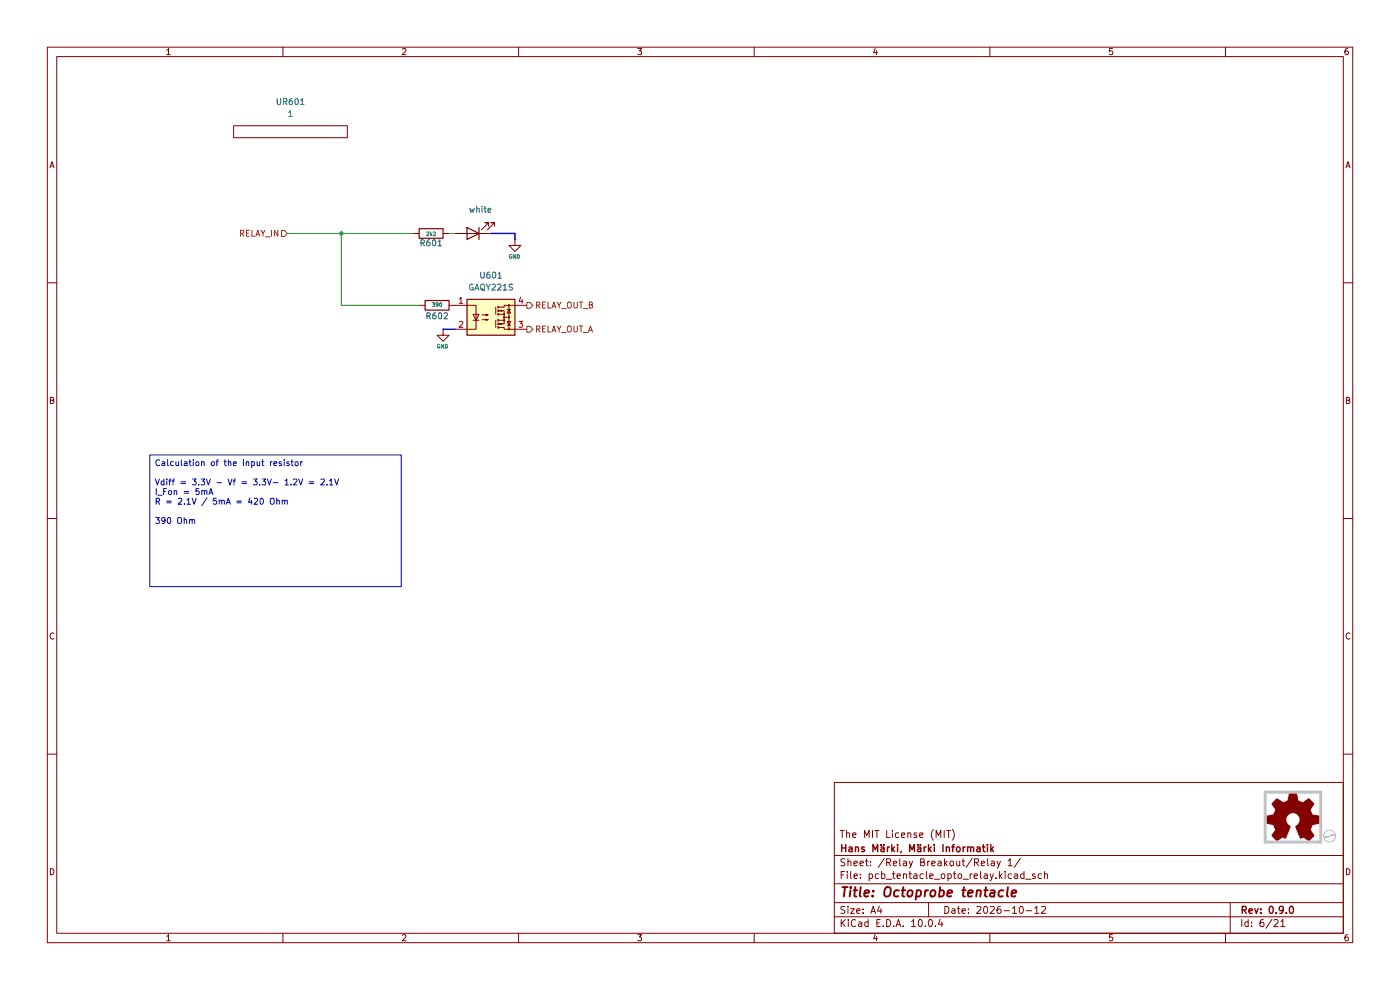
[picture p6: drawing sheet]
(kicad_sch
 (version 20260306)
 (generator "eeschema")
 (generator_version "10.0")
 (paper "A4")
 (title_block
  (title "Octoprobe tentacle")
  (date "2026-10-12")
  (rev "0.9.0")
  (company "Hans Märki, Märki Informatik")
  (comment 1 "The MIT License (MIT)"))
 (lib_symbols
  (symbol "00_project_library:LED WHITE"
   (pin_numbers (hide yes))
   (pin_names
    (offset 1.016) (hide yes)) (exclude_from_sim no) (in_bom yes) (on_board yes)
   (in_pos_files yes)
   (duplicate_pin_numbers_are_jumpers no)
   (property "Reference" "D" (at 0 2.54 0) (show_name no) (do_not_autoplace no) (effects (font (size 1.27 1.27))))
   (property "Value" "LED WHITE" (at 0 -2.54 0) (show_name no) (do_not_autoplace no) (effects (font (size 1.27 1.27))))
   (property "Footprint" "LED_SMD:LED_0805_2012Metric" (at 0 0 0) (show_name no) (do_not_autoplace no) (hide yes) (effects (font (size 1.27 1.27))))
   (property "Datasheet" "" (at 0 0 0) (show_name no) (do_not_autoplace no) (hide yes) (effects (font (size 1.27 1.27))))
   (property "Description" "Light emitting diode" (at 0 0 0) (show_name no) (do_not_autoplace no) (hide yes) (effects (font (size 1.27 1.27))))
   (property "JLC" "C34499" (at 0 0 0) (show_name no) (do_not_autoplace no) (hide yes) (effects (font (size 1.27 1.27))))
   (symbol "LED WHITE_0_1"
    (polyline (pts (xy -3.048 -0.762) (xy -4.572 -2.286) (xy -3.81 -2.286) (xy -4.572 -2.286) (xy -4.572 -1.524)) (stroke (width 0) (type default)) (fill (type none)))
    (polyline (pts (xy -1.778 -0.762) (xy -3.302 -2.286) (xy -2.54 -2.286) (xy -3.302 -2.286) (xy -3.302 -1.524)) (stroke (width 0) (type default)) (fill (type none)))
    (polyline (pts (xy -1.27 0) (xy 1.27 0)) (stroke (width 0) (type default)) (fill (type none)))
    (polyline (pts (xy -1.27 -1.27) (xy -1.27 1.27)) (stroke (width 0.254) (type default)) (fill (type none)))
    (polyline (pts (xy 1.27 -1.27) (xy 1.27 1.27) (xy -1.27 0) (xy 1.27 -1.27)) (stroke (width 0.254) (type default)) (fill (type none))))
   (symbol "LED WHITE_1_1"
    (pin passive line (at -3.81 0 0) (length 2.54) (name "K" (effects (font (size 1.27 1.27)))) (number "1" (effects (font (size 1.27 1.27)))))
    (pin passive line (at 3.81 0 180) (length 2.54) (name "A" (effects (font (size 1.27 1.27)))) (number "2" (effects (font (size 1.27 1.27))))))
   (embedded_fonts no))
  (symbol "00_project_library:octoprobe_relay" (exclude_from_sim no) (in_bom no) (on_board yes)
   (in_pos_files yes)
   (duplicate_pin_numbers_are_jumpers no)
   (property "Reference" "UR" (at 0 0 0) (show_name no) (do_not_autoplace no) (effects (font (size 1.27 1.27))))
   (property "Value" "42" (at 0 0 0) (show_name no) (do_not_autoplace no) (effects (font (size 1.27 1.27))))
   (property "Footprint" "00_project_library:octoprobe_relay" (at 0 0 0) (show_name no) (do_not_autoplace no) (hide yes) (effects (font (size 1.27 1.27))))
   (property "Datasheet" "" (at 0 0 0) (show_name no) (do_not_autoplace no) (hide yes) (effects (font (size 1.27 1.27))))
   (property "Description" "" (at 0 0 0) (show_name no) (do_not_autoplace no) (hide yes) (effects (font (size 1.27 1.27))))
   (symbol "octoprobe_relay_0_1"
    (rectangle (start -1.27 1.27) (end 22.86 -1.27) (stroke (width 0) (type default)) (fill (type none))))
   (embedded_fonts no))
  (symbol "Device:R"
   (pin_numbers (hide yes))
   (pin_names
    (offset 0)) (exclude_from_sim no) (in_bom yes) (on_board yes)
   (in_pos_files yes)
   (duplicate_pin_numbers_are_jumpers no)
   (property "Reference" "R" (at 2.032 0 90) (show_name no) (do_not_autoplace no) (effects (font (size 1.27 1.27))))
   (property "Value" "R" (at 0 0 90) (show_name no) (do_not_autoplace no) (effects (font (size 1.27 1.27))))
   (property "Footprint" "" (at -1.778 0 90) (show_name no) (do_not_autoplace no) (hide yes) (effects (font (size 1.27 1.27))))
   (property "Datasheet" "" (at 0 0 0) (show_name no) (do_not_autoplace no) (hide yes) (effects (font (size 1.27 1.27))))
   (property "Description" "Resistor" (at 0 0 0) (show_name no) (do_not_autoplace no) (hide yes) (effects (font (size 1.27 1.27))))
   (symbol "R_0_1"
    (rectangle (start -1.016 -2.54) (end 1.016 2.54) (stroke (width 0.254) (type default)) (fill (type none))))
   (symbol "R_1_1"
    (pin passive line (at 0 3.81 270) (length 1.27) (name "" (effects (font (size 1.27 1.27)))) (number "1" (effects (font (size 1.27 1.27)))))
    (pin passive line (at 0 -3.81 90) (length 1.27) (name "" (effects (font (size 1.27 1.27)))) (number "2" (effects (font (size 1.27 1.27))))))
   (embedded_fonts no))
  (symbol "Graphic:Logo_Open_Hardware_Small" (exclude_from_sim no) (in_bom no) (on_board no)
   (in_pos_files yes)
   (duplicate_pin_numbers_are_jumpers no)
   (property "Reference" "#SYM" (at 0 6.985 0) (show_name no) (do_not_autoplace no) (hide yes) (effects (font (size 1.27 1.27))))
   (property "Value" "Logo_Open_Hardware_Small" (at 0 -5.715 0) (show_name no) (do_not_autoplace no) (hide yes) (effects (font (size 1.27 1.27))))
   (property "Footprint" "" (at 0 0 0) (show_name no) (do_not_autoplace no) (hide yes) (effects (font (size 1.27 1.27))))
   (property "Datasheet" "" (at 0 0 0) (show_name no) (do_not_autoplace no) (hide yes) (effects (font (size 1.27 1.27))))
   (property "Description" "Open Hardware logo, small" (at 0 0 0) (show_name no) (do_not_autoplace no) (hide yes) (effects (font (size 1.27 1.27))))
   (property "Sim.Enable" "0" (at 0 0 0) (show_name no) (do_not_autoplace no) (hide yes) (effects (font (size 1.27 1.27))))
   (symbol "Logo_Open_Hardware_Small_0_1"
    (polyline (pts (xy 3.3528 -4.3434) (xy 3.302 -4.318) (xy 3.175 -4.2418) (xy 2.9972 -4.1148) (xy 2.7686 -3.9624) (xy 2.54 -3.81) (xy 2.3622 -3.7084) (xy 2.2352 -3.6068) (xy 2.1844 -3.5814) (xy 2.159 -3.6068) (xy 2.0574 -3.6576) (xy 1.905 -3.7338) (xy 1.8034 -3.7846) (xy 1.6764 -3.8354) (xy 1.6002 -3.8354) (xy 1.6002 -3.8354) (xy 1.5494 -3.7338) (xy 1.4732 -3.5306) (xy 1.3462 -3.302) (xy 1.2446 -3.0226) (xy 1.1176 -2.7178) (xy 0.9652 -2.413) (xy 0.8636 -2.1082) (xy 0.7366 -1.8288) (xy 0.6604 -1.6256) (xy 0.6096 -1.4732) (xy 0.5842 -1.397) (xy 0.5842 -1.397) (xy 0.6604 -1.3208) (xy 0.7874 -1.2446) (xy 1.0414 -1.016) (xy 1.2954 -0.6858) (xy 1.4478 -0.3302) (xy 1.524 0.0762) (xy 1.4732 0.4572) (xy 1.3208 0.8128) (xy 1.0668 1.143) (xy 0.762 1.3716) (xy 0.4064 1.524) (xy 0 1.5748) (xy -0.381 1.5494) (xy -0.7366 1.397) (xy -1.0668 1.143) (xy -1.2192 0.9906) (xy -1.397 0.6604) (xy -1.524 0.3048) (xy -1.524 0.2286) (xy -1.4986 -0.1778) (xy -1.397 -0.5334) (xy -1.1938 -0.8636) (xy -0.9144 -1.143) (xy -0.8636 -1.1684) (xy -0.7366 -1.27) (xy -0.635 -1.3462) (xy -0.5842 -1.397) (xy -1.0668 -2.5908) (xy -1.143 -2.794) (xy -1.2954 -3.1242) (xy -1.397 -3.4036) (xy -1.4986 -3.6322) (xy -1.5748 -3.7846) (xy -1.6002 -3.8354) (xy -1.6002 -3.8354) (xy -1.651 -3.8354) (xy -1.7272 -3.81) (xy -1.905 -3.7338) (xy -2.0066 -3.683) (xy -2.1336 -3.6068) (xy -2.2098 -3.5814) (xy -2.2606 -3.6068) (xy -2.3622 -3.683) (xy -2.54 -3.81) (xy -2.7686 -3.9624) (xy -2.9718 -4.0894) (xy -3.1496 -4.2164) (xy -3.302 -4.318) (xy -3.3528 -4.3434) (xy -3.3782 -4.3434) (xy -3.429 -4.318) (xy -3.5306 -4.2164) (xy -3.7084 -4.064) (xy -3.937 -3.8354) (xy -3.9624 -3.81) (xy -4.1656 -3.6068) (xy -4.318 -3.4544) (xy -4.4196 -3.3274) (xy -4.445 -3.2766) (xy -4.445 -3.2766) (xy -4.4196 -3.2258) (xy -4.318 -3.0734) (xy -4.2164 -2.8956) (xy -4.064 -2.667) (xy -3.6576 -2.0828) (xy -3.8862 -1.5494) (xy -3.937 -1.3716) (xy -4.0386 -1.1684) (xy -4.0894 -1.0414) (xy -4.1148 -0.9652) (xy -4.191 -0.9398) (xy -4.318 -0.9144) (xy -4.5466 -0.8636) (xy -4.8006 -0.8128) (xy -5.0546 -0.7874) (xy -5.2578 -0.7366) (xy -5.4356 -0.7112) (xy -5.5118 -0.6858) (xy -5.5118 -0.6858) (xy -5.5372 -0.635) (xy -5.5372 -0.5588) (xy -5.5372 -0.4318) (xy -5.5626 -0.2286) (xy -5.5626 0.0762) (xy -5.5626 0.127) (xy -5.5372 0.4064) (xy -5.5372 0.635) (xy -5.5372 0.762) (xy -5.5372 0.8382) (xy -5.5372 0.8382) (xy -5.461 0.8382) (xy -5.3086 0.889) (xy -5.08 0.9144) (xy -4.826 0.9652) (xy -4.8006 0.9906) (xy -4.5466 1.0414) (xy -4.318 1.0668) (xy -4.1656 1.1176) (xy -4.0894 1.143) (xy -4.0894 1.143) (xy -4.0386 1.2446) (xy -3.9624 1.4224) (xy -3.8608 1.6256) (xy -3.7846 1.8288) (xy -3.7084 2.0066) (xy -3.6576 2.159) (xy -3.6322 2.2098) (xy -3.6322 2.2098) (xy -3.683 2.286) (xy -3.7592 2.413) (xy -3.8862 2.5908) (xy -4.064 2.8194) (xy -4.064 2.8448) (xy -4.2164 3.0734) (xy -4.3434 3.2512) (xy -4.4196 3.3782) (xy -4.445 3.4544) (xy -4.445 3.4544) (xy -4.3942 3.5052) (xy -4.2926 3.6322) (xy -4.1148 3.81) (xy -3.937 4.0132) (xy -3.8608 4.064) (xy -3.6576 4.2926) (xy -3.5052 4.4196) (xy -3.4036 4.4958) (xy -3.3528 4.5212) (xy -3.3528 4.5212) (xy -3.302 4.4704) (xy -3.1496 4.3688) (xy -2.9718 4.2418) (xy -2.7432 4.0894) (xy -2.7178 4.0894) (xy -2.4892 3.937) (xy -2.3114 3.81) (xy -2.1844 3.7084) (xy -2.1336 3.683) (xy -2.1082 3.683) (xy -2.032 3.7084) (xy -1.8542 3.7592) (xy -1.6764 3.8354) (xy -1.4732 3.937) (xy -1.27 4.0132) (xy -1.143 4.064) (xy -1.0668 4.1148) (xy -1.0668 4.1148) (xy -1.0414 4.191) (xy -1.016 4.3434) (xy -0.9652 4.572) (xy -0.9144 4.8514) (xy -0.889 4.9022) (xy -0.8382 5.1562) (xy -0.8128 5.3848) (xy -0.7874 5.5372) (xy -0.762 5.588) (xy -0.7112 5.6134) (xy -0.5842 5.6134) (xy -0.4064 5.6134) (xy -0.1524 5.6134) (xy 0.0762 5.6134) (xy 0.3302 5.6134) (xy 0.5334 5.6134) (xy 0.6858 5.588) (xy 0.7366 5.588) (xy 0.7366 5.588) (xy 0.762 5.5118) (xy 0.8128 5.334) (xy 0.8382 5.1054) (xy 0.9144 4.826) (xy 0.9144 4.7752) (xy 0.9652 4.5212) (xy 1.016 4.2926) (xy 1.0414 4.1402) (xy 1.0668 4.0894) (xy 1.0668 4.0894) (xy 1.1938 4.0386) (xy 1.3716 3.9624) (xy 1.5748 3.8608) (xy 2.0828 3.6576) (xy 2.7178 4.0894) (xy 2.7686 4.1402) (xy 2.9972 4.2926) (xy 3.175 4.4196) (xy 3.302 4.4958) (xy 3.3782 4.5212) (xy 3.3782 4.5212) (xy 3.429 4.4704) (xy 3.556 4.3434) (xy 3.7338 4.191) (xy 3.9116 3.9878) (xy 4.064 3.8354) (xy 4.2418 3.6576) (xy 4.3434 3.556) (xy 4.4196 3.4798) (xy 4.4196 3.429) (xy 4.4196 3.4036) (xy 4.3942 3.3274) (xy 4.2926 3.2004) (xy 4.1656 2.9972) (xy 4.0132 2.794) (xy 3.8862 2.5908) (xy 3.7592 2.3876) (xy 3.6576 2.2352) (xy 3.6322 2.159) (xy 3.6322 2.1336) (xy 3.683 2.0066) (xy 3.7592 1.8288) (xy 3.8608 1.6002) (xy 4.064 1.1176) (xy 4.3942 1.0414) (xy 4.5974 1.016) (xy 4.8768 0.9652) (xy 5.1308 0.9144) (xy 5.5372 0.8382) (xy 5.5626 -0.6604) (xy 5.4864 -0.6858) (xy 5.4356 -0.6858) (xy 5.2832 -0.7366) (xy 5.0546 -0.762) (xy 4.8006 -0.8128) (xy 4.5974 -0.8636) (xy 4.3688 -0.9144) (xy 4.2164 -0.9398) (xy 4.1402 -0.9398) (xy 4.1148 -0.9652) (xy 4.064 -1.0668) (xy 3.9878 -1.2446) (xy 3.9116 -1.4478) (xy 3.81 -1.651) (xy 3.7338 -1.8542) (xy 3.683 -2.0066) (xy 3.6576 -2.0828) (xy 3.683 -2.1336) (xy 3.7846 -2.2606) (xy 3.8862 -2.4638) (xy 4.0386 -2.667) (xy 4.191 -2.8956) (xy 4.318 -3.0734) (xy 4.3942 -3.2004) (xy 4.445 -3.2766) (xy 4.4196 -3.3274) (xy 4.3434 -3.429) (xy 4.1656 -3.5814) (xy 3.937 -3.8354) (xy 3.8862 -3.8608) (xy 3.683 -4.064) (xy 3.5306 -4.2164) (xy 3.4036 -4.318) (xy 3.3528 -4.3434)) (stroke (width 0) (type default)) (fill (type outline))))
   (embedded_fonts no))
  (symbol "Relay_SolidState:TLP3123" (exclude_from_sim no) (in_bom yes) (on_board yes)
   (in_pos_files yes)
   (duplicate_pin_numbers_are_jumpers no)
   (property "Reference" "U" (at -5.08 5.08 0) (show_name no) (do_not_autoplace no) (effects (font (size 1.27 1.27)) (justify left)))
   (property "Value" "TLP3123" (at 0 5.08 0) (show_name no) (do_not_autoplace no) (effects (font (size 1.27 1.27)) (justify left)))
   (property "Footprint" "Package_SO:SO-4_4.4x3.9mm_P2.54mm" (at -5.08 -5.08 0) (show_name no) (do_not_autoplace no) (hide yes) (effects (font (size 1.27 1.27)
    (italic yes)) (justify left)))
   (property "Datasheet" "https://toshiba.semicon-storage.com/info/docget.jsp?did=10047&prodName=TLP3123" (at 0 0 0) (show_name no) (do_not_autoplace no) (hide yes) (effects (font (size 1.27 1.27)) (justify left)))
   (property "Description" "Solid State Relay (Photo MOSFET) 40V, 1A, 0.1Ohm, SO-4" (at 0 0 0) (show_name no) (do_not_autoplace no) (hide yes) (effects (font (size 1.27 1.27))))
   (symbol "TLP3123_0_1"
    (rectangle (start -5.08 3.81) (end 5.08 -3.81) (stroke (width 0.254) (type default)) (fill (type background)))
    (polyline (pts (xy -5.08 2.54) (xy -3.175 2.54) (xy -3.175 -2.54) (xy -5.08 -2.54)) (stroke (width 0) (type default)) (fill (type none)))
    (polyline (pts (xy -3.81 -0.635) (xy -2.54 -0.635)) (stroke (width 0) (type default)) (fill (type none)))
    (polyline (pts (xy -3.175 -0.635) (xy -3.81 0.635) (xy -2.54 0.635) (xy -3.175 -0.635)) (stroke (width 0) (type default)) (fill (type none)))
    (polyline (pts (xy -1.905 0.508) (xy -0.635 0.508) (xy -1.016 0.381) (xy -1.016 0.635) (xy -0.635 0.508)) (stroke (width 0) (type default)) (fill (type none)))
    (polyline (pts (xy -1.905 -0.508) (xy -0.635 -0.508) (xy -1.016 -0.635) (xy -1.016 -0.381) (xy -0.635 -0.508)) (stroke (width 0) (type default)) (fill (type none)))
    (polyline (pts (xy 1.016 2.159) (xy 1.016 0.635)) (stroke (width 0.2032) (type default)) (fill (type none)))
    (polyline (pts (xy 1.016 -0.635) (xy 1.016 -2.159)) (stroke (width 0.2032) (type default)) (fill (type none)))
    (polyline (pts (xy 1.524 2.286) (xy 1.524 2.032) (xy 1.524 2.032)) (stroke (width 0.3556) (type default)) (fill (type none)))
    (polyline (pts (xy 1.524 1.524) (xy 1.524 1.27) (xy 1.524 1.27)) (stroke (width 0.3556) (type default)) (fill (type none)))
    (polyline (pts (xy 1.524 0.762) (xy 1.524 0.508) (xy 1.524 0.508)) (stroke (width 0.3556) (type default)) (fill (type none)))
    (polyline (pts (xy 1.524 -0.508) (xy 1.524 -0.762)) (stroke (width 0.3556) (type default)) (fill (type none)))
    (polyline (pts (xy 1.524 -1.27) (xy 1.524 -1.524) (xy 1.524 -1.524)) (stroke (width 0.3556) (type default)) (fill (type none)))
    (polyline (pts (xy 1.524 -2.032) (xy 1.524 -2.286) (xy 1.524 -2.286)) (stroke (width 0.3556) (type default)) (fill (type none)))
    (polyline (pts (xy 1.651 2.159) (xy 2.794 2.159) (xy 2.794 2.54) (xy 5.08 2.54)) (stroke (width 0) (type default)) (fill (type none)))
    (polyline (pts (xy 1.651 1.397) (xy 2.794 1.397) (xy 2.794 0.635)) (stroke (width 0) (type default)) (fill (type none)))
    (polyline (pts (xy 1.651 -0.635) (xy 2.794 -0.635) (xy 2.794 0.635) (xy 1.651 0.635)) (stroke (width 0) (type default)) (fill (type none)))
    (polyline (pts (xy 1.651 -1.397) (xy 2.794 -1.397) (xy 2.794 -0.635)) (stroke (width 0) (type default)) (fill (type none)))
    (polyline (pts (xy 1.651 -2.159) (xy 2.794 -2.159) (xy 2.794 -2.54) (xy 5.08 -2.54)) (stroke (width 0) (type default)) (fill (type none)))
    (polyline (pts (xy 1.778 1.397) (xy 2.286 1.524) (xy 2.286 1.27) (xy 1.778 1.397)) (stroke (width 0) (type default)) (fill (type none)))
    (polyline (pts (xy 1.778 -1.397) (xy 2.286 -1.27) (xy 2.286 -1.524) (xy 1.778 -1.397)) (stroke (width 0) (type default)) (fill (type none)))
    (circle (center 2.794 0.635) (radius 0.127) (stroke (width 0) (type default)) (fill (type none)))
    (polyline (pts (xy 2.794 0) (xy 3.81 0)) (stroke (width 0) (type default)) (fill (type none)))
    (circle (center 2.794 0) (radius 0.127) (stroke (width 0) (type default)) (fill (type none)))
    (circle (center 2.794 -0.635) (radius 0.127) (stroke (width 0) (type default)) (fill (type none)))
    (polyline (pts (xy 3.429 1.651) (xy 4.191 1.651)) (stroke (width 0) (type default)) (fill (type none)))
    (polyline (pts (xy 3.429 -1.651) (xy 4.191 -1.651)) (stroke (width 0) (type default)) (fill (type none)))
    (circle (center 3.81 2.54) (radius 0.127) (stroke (width 0) (type default)) (fill (type none)))
    (polyline (pts (xy 3.81 1.651) (xy 3.429 0.889) (xy 4.191 0.889) (xy 3.81 1.651)) (stroke (width 0) (type default)) (fill (type none)))
    (circle (center 3.81 0) (radius 0.127) (stroke (width 0) (type default)) (fill (type none)))
    (polyline (pts (xy 3.81 -1.651) (xy 3.429 -0.889) (xy 4.191 -0.889) (xy 3.81 -1.651)) (stroke (width 0) (type default)) (fill (type none)))
    (polyline (pts (xy 3.81 -2.54) (xy 3.81 2.54)) (stroke (width 0) (type default)) (fill (type none)))
    (circle (center 3.81 -2.54) (radius 0.127) (stroke (width 0) (type default)) (fill (type none))))
   (symbol "TLP3123_1_1"
    (pin passive line (at -7.62 2.54 0) (length 2.54) (name "" (effects (font (size 1.27 1.27)))) (number "1" (effects (font (size 1.27 1.27)))))
    (pin passive line (at -7.62 -2.54 0) (length 2.54) (name "" (effects (font (size 1.27 1.27)))) (number "2" (effects (font (size 1.27 1.27)))))
    (pin passive line (at 7.62 -2.54 180) (length 2.54) (name "" (effects (font (size 1.27 1.27)))) (number "3" (effects (font (size 1.27 1.27)))))
    (pin passive line (at 7.62 2.54 180) (length 2.54) (name "" (effects (font (size 1.27 1.27)))) (number "4" (effects (font (size 1.27 1.27))))))
   (embedded_fonts no))
  (symbol "power:GND"
   (power global)
   (pin_numbers (hide yes))
   (pin_names
    (offset 0) (hide yes)) (exclude_from_sim no) (in_bom yes) (on_board yes)
   (in_pos_files yes)
   (duplicate_pin_numbers_are_jumpers no)
   (property "Reference" "#PWR" (at 0 -6.35 0) (show_name no) (do_not_autoplace no) (hide yes) (effects (font (size 1.27 1.27))))
   (property "Value" "GND" (at 0 -3.81 0) (show_name no) (do_not_autoplace no) (effects (font (size 1.27 1.27))))
   (property "Footprint" "" (at 0 0 0) (show_name no) (do_not_autoplace no) (hide yes) (effects (font (size 1.27 1.27))))
   (property "Datasheet" "" (at 0 0 0) (show_name no) (do_not_autoplace no) (hide yes) (effects (font (size 1.27 1.27))))
   (property "Description" "Power symbol creates a global label with name \"GND\" , ground" (at 0 0 0) (show_name no) (do_not_autoplace no) (hide yes) (effects (font (size 1.27 1.27))))
   (symbol "GND_0_1"
    (polyline (pts (xy 0 0) (xy 0 -1.27) (xy 1.27 -1.27) (xy 0 -2.54) (xy -1.27 -1.27) (xy 0 -1.27)) (stroke (width 0) (type default)) (fill (type none))))
   (symbol "GND_1_1"
    (pin power_in line (at 0 0 270) (length 0) (name "" (effects (font (size 1.27 1.27)))) (number "1" (effects (font (size 1.27 1.27))))))
   (embedded_fonts no)))
 (text_box "Calculation of the input resistor\n\nVdiff = 3.3V - Vf = 3.3V- 1.2V = 2.1V\nI_Fon = 5mA\nR = 2.1V / 5mA = 420 Ohm\n\n390 Ohm"
  (exclude_from_sim no)
  (at 31.75 96.52 0)
  (size 53.34 27.94)
  (margins 0.9525 0.9525 0.9525 0.9525)
  (stroke (width 0) (type default))
  (fill (type none))
  (effects (font (size 1.27 1.27)) (justify left top)))
 (junction
  (at 72.39 49.53)
  (diameter 0)
  (color 0 0 0 0))
 (wire
  (pts (xy 96.52 49.53) (xy 95.25 49.53))
  (stroke (width 0) (type default)))
 (wire
  (pts (xy 93.98 69.85) (xy 96.52 69.85))
  (stroke (width 0) (type default)))
 (wire
  (pts (xy 104.14 49.53) (xy 109.22 49.53))
  (stroke (width 0) (type default)))
 (wire
  (pts (xy 109.22 49.53) (xy 109.22 50.8))
  (stroke (width 0) (type default)))
 (wire
  (pts (xy 72.39 49.53) (xy 87.63 49.53))
  (stroke (width 0) (type default)))
 (wire
  (pts (xy 60.96 49.53) (xy 72.39 49.53))
  (stroke (width 0) (type default)))
 (wire
  (pts (xy 72.39 64.77) (xy 72.39 49.53))
  (stroke (width 0) (type default)))
 (wire
  (pts (xy 88.9 64.77) (xy 72.39 64.77))
  (stroke (width 0) (type default)))
 (hierarchical_label "RELAY_OUT_A"
  (shape output)
  (at 111.76 69.85 0)
  (effects (font (size 1.27 1.27)) (justify left)))
 (hierarchical_label "RELAY_OUT_B"
  (shape output)
  (at 111.76 64.77 0)
  (effects (font (size 1.27 1.27)) (justify left)))
 (hierarchical_label "RELAY_IN"
  (shape input)
  (at 60.96 49.53 180)
  (effects (font (size 1.27 1.27)) (justify right)))
 (symbol
  (lib_id "Device:R")
  (at 92.71 64.77 90)
  (unit 1)
  (body_style 1)
  (exclude_from_sim no)
  (in_bom yes)
  (on_board yes)
  (in_pos_files yes)
  (dnp no)
  (property "Reference" "R602" (at 92.71 67.056 90) (show_name no) (do_not_autoplace no) (effects (font (size 1.27 1.27))))
  (property "Value" "390" (at 92.71 64.6684 90) (show_name no) (do_not_autoplace no) (effects (font (size 0.8 0.8))))
  (property "Footprint" "Resistor_SMD:R_0805_2012Metric" (at 92.71 66.548 90) (hide yes) (show_name no) (do_not_autoplace no) (effects (font (size 0.8 0.8))))
  (property "Datasheet" "" (at 92.71 64.77 0) (hide yes) (show_name no) (do_not_autoplace no) (effects (font (size 1.27 1.27))))
  (property "Description" "" (at 92.71 64.77 0) (hide yes) (show_name no) (do_not_autoplace no) (effects (font (size 1.27 1.27))))
  (pin "1")
  (pin "2")
  (instances (project "pcb_tentacle" (path "" (reference "R1102") (unit 1)) (path "" (reference "R1202") (unit 1)) (path "" (reference "R1002") (unit 1)) (path "" (reference "R702") (unit 1)) (path "" (reference "R602") (unit 1)) (path "" (reference "R802") (unit 1)) (path "" (reference "R902") (unit 1)))))
 (symbol
  (lib_id "Device:R")
  (at 91.44 49.53 270)
  (unit 1)
  (body_style 1)
  (exclude_from_sim no)
  (in_bom yes)
  (on_board yes)
  (in_pos_files yes)
  (dnp no)
  (property "Reference" "R601" (at 91.44 51.562 90) (show_name no) (do_not_autoplace no) (effects (font (size 1.27 1.27))))
  (property "Value" "2k2" (at 91.44 49.6316 90) (show_name no) (do_not_autoplace no) (effects (font (size 0.8 0.8))))
  (property "Footprint" "Resistor_SMD:R_0805_2012Metric" (at 91.44 47.752 90) (hide yes) (show_name no) (do_not_autoplace no) (effects (font (size 1.27 1.27))))
  (property "Datasheet" "" (at 91.44 49.53 0) (hide yes) (show_name no) (do_not_autoplace no) (effects (font (size 1.27 1.27))))
  (property "Description" "" (at 91.44 49.53 0) (hide yes) (show_name no) (do_not_autoplace no) (effects (font (size 1.27 1.27))))
  (pin "1")
  (pin "2")
  (instances (project "pcb_tentacle" (path "" (reference "R1101") (unit 1)) (path "" (reference "R1201") (unit 1)) (path "" (reference "R1001") (unit 1)) (path "" (reference "R701") (unit 1)) (path "" (reference "R601") (unit 1)) (path "" (reference "R801") (unit 1)) (path "" (reference "R901") (unit 1)))))
 (symbol
  (lib_id "00_project_library:octoprobe_relay")
  (at 50.8 27.94 0)
  (unit 1)
  (body_style 1)
  (exclude_from_sim no)
  (in_bom no)
  (on_board yes)
  (in_pos_files no)
  (dnp no)
  (fields_autoplaced yes)
  (property "Reference" "UR601" (at 61.595 21.59 0) (show_name no) (do_not_autoplace no) (effects (font (size 1.27 1.27))))
  (property "Value" "${RELAIS_NUMBER}" (at 61.595 24.13 0) (show_name no) (do_not_autoplace no) (effects (font (size 1.27 1.27))))
  (property "Footprint" "00_project_library:octoprobe_relay" (at 50.8 27.94 0) (hide yes) (show_name no) (do_not_autoplace no) (effects (font (size 1.27 1.27))))
  (property "Datasheet" "" (at 50.8 27.94 0) (hide yes) (show_name no) (do_not_autoplace no) (effects (font (size 1.27 1.27))))
  (property "Description" "" (at 50.8 27.94 0) (hide yes) (show_name no) (do_not_autoplace no) (effects (font (size 1.27 1.27))))
  (instances (project "pcb_tentacle" (path "" (reference "UR1101") (unit 1)) (path "" (reference "UR1201") (unit 1)) (path "" (reference "UR1001") (unit 1)) (path "" (reference "UR701") (unit 1)) (path "" (reference "UR601") (unit 1)) (path "" (reference "UR801") (unit 1)) (path "" (reference "UR901") (unit 1)))))
 (symbol
  (lib_id "00_project_library:LED WHITE")
  (at 100.33 49.53 180)
  (unit 1)
  (body_style 1)
  (exclude_from_sim no)
  (in_bom yes)
  (on_board yes)
  (in_pos_files yes)
  (dnp no)
  (fields_autoplaced yes)
  (property "Reference" "D601" (at 101.9175 42.545 0) (hide yes) (show_name no) (do_not_autoplace no) (effects (font (size 1.27 1.27))))
  (property "Value" "white" (at 101.9175 44.45 0) (show_name no) (do_not_autoplace no) (effects (font (size 1.27 1.27))))
  (property "Footprint" "LED_SMD:LED_0805_2012Metric" (at 100.33 49.53 0) (hide yes) (show_name no) (do_not_autoplace no) (effects (font (size 1.27 1.27))))
  (property "Datasheet" "" (at 100.33 49.53 0) (hide yes) (show_name no) (do_not_autoplace no) (effects (font (size 1.27 1.27))))
  (property "Description" "Light emitting diode" (at 100.33 49.53 0) (hide yes) (show_name no) (do_not_autoplace no) (effects (font (size 1.27 1.27))))
  (property "JLC" "C34499" (at 100.33 49.53 0) (hide yes) (show_name no) (do_not_autoplace no) (effects (font (size 1.27 1.27))))
  (property "Label" "LED_RELAYS (white)" (at 100.33 49.53 0) (hide yes) (show_name no) (do_not_autoplace no) (effects (font (size 1.27 1.27))))
  (pin "1")
  (pin "2")
  (instances (project "pcb_tentacle" (path "" (reference "D1101") (unit 1)) (path "" (reference "D1201") (unit 1)) (path "" (reference "D1001") (unit 1)) (path "" (reference "D701") (unit 1)) (path "" (reference "D601") (unit 1)) (path "" (reference "D801") (unit 1)) (path "" (reference "D901") (unit 1)))))
 (symbol
  (lib_id "Graphic:Logo_Open_Hardware_Small")
  (at 274.32 173.99 0)
  (unit 1)
  (body_style 1)
  (exclude_from_sim yes)
  (in_bom no)
  (on_board no)
  (in_pos_files yes)
  (dnp no)
  (fields_autoplaced yes)
  (property "Reference" "#SYM601" (at 274.32 167.005 0) (hide yes) (show_name no) (do_not_autoplace no) (effects (font (size 1.27 1.27))))
  (property "Value" "Logo_Open_Hardware_Small" (at 274.32 179.705 0) (hide yes) (show_name no) (do_not_autoplace no) (effects (font (size 1.27 1.27))))
  (property "Footprint" "" (at 274.32 173.99 0) (hide yes) (show_name no) (do_not_autoplace no) (effects (font (size 1.27 1.27))))
  (property "Datasheet" "" (at 274.32 173.99 0) (hide yes) (show_name no) (do_not_autoplace no) (effects (font (size 1.27 1.27))))
  (property "Description" "Open Hardware logo, small" (at 274.32 173.99 0) (hide yes) (show_name no) (do_not_autoplace no) (effects (font (size 1.27 1.27))))
  (instances (project "pcb_tentacle" (path "" (reference "#SYM1101") (unit 1)) (path "" (reference "#SYM1201") (unit 1)) (path "" (reference "#SYM1001") (unit 1)) (path "" (reference "#SYM701") (unit 1)) (path "" (reference "#SYM601") (unit 1)) (path "" (reference "#SYM801") (unit 1)) (path "" (reference "#SYM901") (unit 1)))))
 (symbol
  (lib_id "Relay_SolidState:TLP3123")
  (at 104.14 67.31 0)
  (unit 1)
  (body_style 1)
  (exclude_from_sim no)
  (in_bom yes)
  (on_board yes)
  (in_pos_files yes)
  (dnp no)
  (fields_autoplaced yes)
  (property "Reference" "U601" (at 104.14 58.42 0) (show_name no) (do_not_autoplace no) (effects (font (size 1.27 1.27))))
  (property "Value" "GAQY221S" (at 104.14 60.96 0) (show_name no) (do_not_autoplace no) (effects (font (size 1.27 1.27))))
  (property "Footprint" "00_project_library:SOP-4_4.4x4.3mm_P2.54mm" (at 99.06 72.39 0) (hide yes) (show_name no) (do_not_autoplace no) (effects (font (size 1.27 1.27)
    (italic yes)) (justify left)))
  (property "Datasheet" "https://wmsc.lcsc.com/wmsc/upload/file/pdf/v2/lcsc/2308151358_SUPSiC-GAQY221S_C7435105.pdf" (at 104.14 67.31 0) (hide yes) (show_name no) (do_not_autoplace no) (effects (font (size 1.27 1.27)) (justify left)))
  (property "Description" "Solid State Relay (Photo MOSFET) 40V, 1A, 0.1Ohm, SO-4" (at 104.14 67.31 0) (hide yes) (show_name no) (do_not_autoplace no) (effects (font (size 1.27 1.27))))
  (property "JLC" "C7435105" (at 104.14 67.31 0) (hide yes) (show_name no) (do_not_autoplace no) (effects (font (size 1.27 1.27))))
  (pin "3")
  (pin "4")
  (pin "1")
  (pin "2")
  (instances (project "pcb_tentacle" (path "" (reference "U1101") (unit 1)) (path "" (reference "U1201") (unit 1)) (path "" (reference "U1001") (unit 1)) (path "" (reference "U701") (unit 1)) (path "" (reference "U601") (unit 1)) (path "" (reference "U801") (unit 1)) (path "" (reference "U901") (unit 1)))))
 (symbol
  (lib_id "power:GND")
  (at 109.22 50.8 0)
  (unit 1)
  (body_style 1)
  (exclude_from_sim no)
  (in_bom yes)
  (on_board yes)
  (in_pos_files yes)
  (dnp no)
  (property "Reference" "#PWR0602" (at 109.22 57.15 0) (hide yes) (show_name no) (do_not_autoplace no) (effects (font (size 0.8 0.8))))
  (property "Value" "GND" (at 109.093 54.4322 0) (show_name no) (do_not_autoplace no) (effects (font (size 0.8 0.8))))
  (property "Footprint" "" (at 109.22 50.8 0) (hide yes) (show_name no) (do_not_autoplace no) (effects (font (size 1.27 1.27))))
  (property "Datasheet" "" (at 109.22 50.8 0) (hide yes) (show_name no) (do_not_autoplace no) (effects (font (size 1.27 1.27))))
  (property "Description" "Power symbol creates a global label with name \"GND\" , ground" (at 109.22 50.8 0) (hide yes) (show_name no) (do_not_autoplace no) (effects (font (size 1.27 1.27))))
  (pin "1")
  (instances (project "pcb_tentacle" (path "" (reference "#PWR01102") (unit 1)) (path "" (reference "#PWR01202") (unit 1)) (path "" (reference "#PWR01002") (unit 1)) (path "" (reference "#PWR0702") (unit 1)) (path "" (reference "#PWR0602") (unit 1)) (path "" (reference "#PWR0802") (unit 1)) (path "" (reference "#PWR0902") (unit 1)))))
 (symbol
  (lib_id "power:GND")
  (at 93.98 69.85 0)
  (unit 1)
  (body_style 1)
  (exclude_from_sim no)
  (in_bom yes)
  (on_board yes)
  (in_pos_files yes)
  (dnp no)
  (property "Reference" "#PWR0601" (at 93.98 76.2 0) (hide yes) (show_name no) (do_not_autoplace no) (effects (font (size 0.8 0.8))))
  (property "Value" "GND" (at 93.853 73.4822 0) (show_name no) (do_not_autoplace no) (effects (font (size 0.8 0.8))))
  (property "Footprint" "" (at 93.98 69.85 0) (hide yes) (show_name no) (do_not_autoplace no) (effects (font (size 1.27 1.27))))
  (property "Datasheet" "" (at 93.98 69.85 0) (hide yes) (show_name no) (do_not_autoplace no) (effects (font (size 1.27 1.27))))
  (property "Description" "Power symbol creates a global label with name \"GND\" , ground" (at 93.98 69.85 0) (hide yes) (show_name no) (do_not_autoplace no) (effects (font (size 1.27 1.27))))
  (pin "1")
  (instances (project "pcb_tentacle" (path "" (reference "#PWR01101") (unit 1)) (path "" (reference "#PWR01201") (unit 1)) (path "" (reference "#PWR01001") (unit 1)) (path "" (reference "#PWR0701") (unit 1)) (path "" (reference "#PWR0601") (unit 1)) (path "" (reference "#PWR0801") (unit 1)) (path "" (reference "#PWR0901") (unit 1))))))
